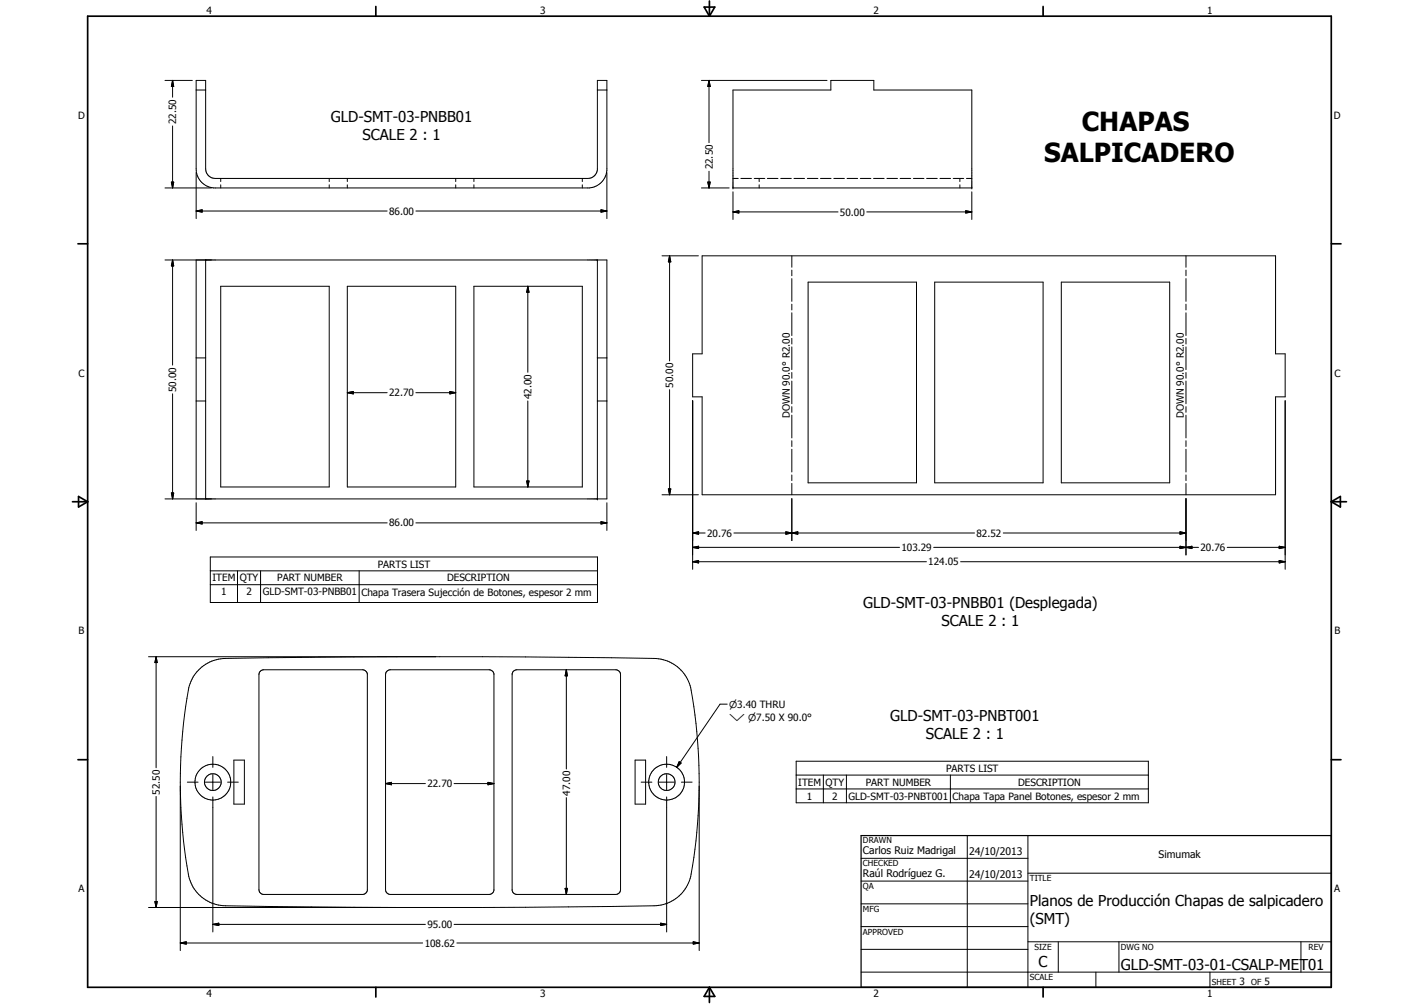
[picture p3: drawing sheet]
<svg xmlns="http://www.w3.org/2000/svg" width="594mm" height="420mm" viewBox="0 0 594 420" stroke-linecap="round" stroke-linejoin="round" font-family="sans-serif">
<g fill="none" stroke="#000" stroke-width=".42">
<path d="M69.1 33.7h11.4M72.3 33.7l.4 2.5h-1zM72.3 33.7v7M82.1 33.7h4v37a4 4 0 0 0 4 4h156a4.1 4.1 0 0 0 4-3.5v-37.5h4v37.7a8.1 8.1 0 0 1-7.3 7.3h-157.4a8 8 0 0 1-7.3-8zM82.1 37.7h4M250.1 37.7h4M293.7 33.7h52.5M296.8 33.7l.5 2.5h-1zM296.8 33.7v26M306.9 37.7h40.9v-4h18v4h41.1v41h-100zM72.3 52.7v26M69.1 78.7h19.4"/>
<path d="M71.7 76.2h1l-.4 2.5zM82.1 72.3v19.2M92.4 74.7v1.3M92.4 77.3v1.4M137.8 74.7v1.3M137.8 77.3v1.4M145.4 74.7v1.3M145.4 77.3v1.4M190.8 74.7v1.3M190.8 77.3v1.4M198.4 74.7v1.3M198.4 77.3v1.4"/>
<path d="M243.8 74.7v1.3M243.8 77.3v1.4M254.1 72.3v19.2M293.7 78.7h11.6M296.3 76.2h1l-.5 2.5zM296.8 71.7v7M306.9 74.7h2.2M310.2 74.7h4.4M315.8 74.7h4.4M317.8 74.7v1.3M317.8 77.3v1.4M321.3 74.7h4.4"/>
<path d="M326.8 74.7h4.5M332.4 74.7h4.4M338 74.7h4.4M343.5 74.7h4.4M349.1 74.7h4.4M354.6 74.7h4.5M360.2 74.7h4.4M365.7 74.7h4.5M371.3 74.7h4.4M376.8 74.7h4.5M382.4 74.7h4.4M387.9 74.7h4.5"/>
<path d="M393.5 74.7h4.5M399.1 74.7h4.4M401.9 74.7v1.3M401.9 77.3v1.4M404.6 74.7h2.3M82.1 88.3l2.5-.5v1zM82.1 88.3h80M174.1 88.3h80M251.6 87.8l2.5 .5-2.5 .5zM306.9 88.7l2.4-.5v1zM306.9 80.3v11.6M306.9 88.7h44"/>
<path d="M362.9 88.7h44M404.3 88.2l2.6 .5-2.6 .5zM406.9 80.3v11.6M69.1 108.8h185v100h-185M72.3 108.8l.4 2.5h-1zM72.3 108.8v44M82.1 108.8v100M86.1 108.8v100M92.4 119.8h45.4v84h-45.4zM145.4 119.8h45.4v84h-45.4zM198.4 119.8h45.4v84h-45.4zM221 119.8l.5 2.5h-1z"/>
<path d="M221 119.8v36M250.1 108.8v100M277.1 107.1h15.3M280.3 107.1l.5 2.5h-1zM280.3 107.1v43.9M294 107.1h240v41h4v18h-4v41h-240v-41h-4v-18h4zM331.5 107.1v4.7M331.5 113v2.4M331.5 116.6v9.5M338.3 118.1h45.4v84h-45.4zM391.3 118.1h45.4v84h-45.4zM444.3 118.1h45.4v84h-45.4z"/>
<path d="M496.5 107.1v4.7M496.5 113v2.4M496.5 116.6v9.5M331.5 127.3v2.4M331.5 130.9v9.5M496.5 127.3v2.4M496.5 130.9v9.5M82.1 149.8h4M250.1 149.8h4M331.5 141.6v2.4M331.5 145.2v9.5M331.5 155.9v2.4"/>
<path d="M331.5 159.5v9.5M496.5 141.6v2.4M496.5 145.2v9.5M496.5 155.9v2.4M496.5 159.5v9.5M72.3 164.8v44M82.1 167.8h4M145.4 164.3l2.5-.5v1zM145.4 164.3h16.7M174.1 164.3h16.7M188.3 163.8l2.5 .5-2.5 .5zM221 167.8v36"/>
<path d="M250.1 167.8h4M280.3 163.1v44M290 167.7v70.6M331.5 170.2v2.4M331.5 173.7v9.6M496.5 170.2v2.4M496.5 173.7v9.6M538 167.7v70.6M331.5 184.4v2.5M331.5 188v9.5M331.5 198.8v2.3M496.5 184.4v2.5"/>
<path d="M496.5 188v9.5M496.5 198.8v2.3M71.7 206.3h1l-.4 2.5zM82.1 218.8l2.5-.5v1zM82.1 210.4v11.6M82.1 218.8h80M174.1 218.8h80M220.5 201.3h1l-.5 2.5zM251.6 218.3l2.5 .5-2.5 .5zM254.1 210.4v11.6M277.1 207.1h15.3M279.8 204.6h1l-.5 2.5z"/>
<path d="M331.5 202.3v4.8M331.5 208.7v17.5M496.5 202.3v4.8M496.5 208.7v23.5M88 233.1h162.1v19h-162.1zM88 238.9h162.1M99.4 238.9v13.2M109.1 238.9v13.2M150.4 238.9v13.2M290 223.1l2.5-.6v1.1zM290 229.1l2.5-.5v1zM290 235.1l2.5-.5v1z"/>
<path d="M290 223.1h5.2M290 229.1h86.6M290 235.1h97.9M307.2 223.1h100.8M329 222.5l2.5 .6-2.5 .5zM329 222.5l5 1.1v-1.1l-5 1.1zM331.5 223.1l2.5-.6v1.1zM390.9 229.1h110.9M402.2 235.1h135.8M420 223.1h76.5M494 228.6l2.5 .5-2.5 .5zM494 222.5l2.5 .6-2.5 .5z"/>
<path d="M496.5 229.1l2.5-.5v1zM513.8 229.1h24.2M535.6 234.6l2.4 .5-2.4 .5zM535.6 228.6l2.4 .5-2.4 .5zM88 244.7h162.1M62.2 274.8h139.9l71.7 .7a16 16 0 0 1 15.4 12.3 215.3 215.3 0 0 1-.6 80.8 16 16 0 0 1-14.8 10.5l-71.7 .7h-139.9M65.4 274.8l.4 2.5h-1zM65.4 274.8v46.5M166.2 274.8l-71.8 .7a16 16 0 0 0-15.5 13.3 218.3 218.3 0 0 0 .4 78.9 16.1 16.1 0 0 0 15.1 11.4l71.8 .7M108.9 281l1.5-.7h41.4l1 .3 1 1.3v90.8l-.3 .6-.7 .7-1 .3h-41.4a2 2 0 0 1-2-2v-90zM161.9 281l1.5-.7h41.4a2.2 2.2 0 0 1 2 1.6v90.8a2.2 2.2 0 0 1-2 1.6h-41.4a2.09 2.09 0 0 1-2-2v-90zM214.8 281l1.6-.7h41.4a2.09 2.09 0 0 1 2 2v90a2 2 0 0 1-2 2h-41.4a2.09 2.09 0 0 1-2-1.6v-90.8z"/>
<path d="M237.1 280.3l.5 2.5h-1zM237.1 280.3v41.5M304.5 294.7h-3.1l-18.1 26.4M89.1 316.6v4.5M97.9 318.1h4.4v18.4h-4.4zM265.9 318.1h4.4v18.4h-4.4zM279.1 316.6v4.5M284.3 318.8l.9 .5-1.9 1.8zM333.3 318.6h147.5v17.4h-147.5zM65.4 333.3v46.5M75.5 328.9v68.9M78.4 327.3h4.5"/>
<path d="M85.9 327.3h6.4M89.1 324.1v6.4M89.1 333.5v56.5M95.3 327.3h4.5M161.4 327.9l2.5-.5v1zM161.4 327.9h16.7M190.1 327.9h16.7M204.3 327.4l2.5 .5-2.5 .5zM237.1 333.8v40.5M268.4 327.3h4.5M275.9 327.3h6.4M279.1 324.1v6.4"/>
<path d="M279.1 333.5v56.5M285.3 327.3h4.5M292.7 328.9v68.9M333.3 324.4h147.5M333.3 330.2h147.5M344.7 324.4v11.6M354.4 324.4v11.6M397.9 324.4v11.6M360.5 359.2h69.9M405 349.7v63.5M430.4 349.7v63.5M64.8 377.3h1l-.4 2.5z"/>
<path d="M236.6 371.8h1l-.5 2.5zM360.5 368.7h69.9M360.5 378.2h69.9M430.4 365.4h127M75.5 394.6l2.5-.5v1zM75.5 394.6h101.4M89.1 386.8l2.5-.5v1zM89.1 386.8h89M190.1 386.8h89M191.3 394.6h101.4M276.6 386.3l2.5 .5-2.5 .5zM290.2 394.1l2.5 .5-2.5 .5z"/>
<path d="M360.5 387.8h69.9M360.5 397.3h69.9M430.4 394.1h127M443.1 394.1v12.7M468.5 394.1v12.7M544.7 394.1v12.7M360.5 406.8h196.9M458.8 406.8v6.4M506.6 406.8v6.4"/>
<circle cx="89.1" cy="327.3" r="3.5"/>
<circle cx="89.1" cy="327.3" r="7.5"/>
<circle cx="279.1" cy="327.3" r="3.5"/>
<circle cx="279.1" cy="327.3" r="7.5"/>
</g>
<g fill="#000">
<circle cx="306.9" cy="78.7" r=".18"/>
<circle cx="406.9" cy="78.7" r=".18"/>
<circle cx="250.1" cy="108.8" r=".18"/>
<circle cx="250.1" cy="208.8" r=".18"/>
</g>
<g fill="none" stroke="#000" stroke-width=".71">
<path d="M36.7 6.8h520.7v406.4h-520.7zM157.3 2.7v4.1M294.8 3h4.4l-2.2 3.8zM297 .4v6.4M436.7 2.7v4.1M32.6 102h4.1M557.4 102h4M30.3 210h6.4M32.9 207.8l3.8 2.2-3.8 2.2zM557.4 210h6.3M557.4 210l3.8-2.2v4.4zM32.6 317.9h4.1"/>
<path d="M557.4 317.9h4M157.3 413.2v4M297 413.2v6.3M297 413.2l2.2 3.8h-4.4zM436.7 413.2v4"/>
</g>
<path d="M360.5 349.7h196.9v63.5h-196.9z" fill="none" stroke="#000" stroke-width=".51"/>
<g fill="#000">
<path d="M72.3 33.7l.4 2.5h-1zM296.8 33.7l.5 2.5h-1zM71.7 76.2h1l-.4 2.5zM296.3 76.2h1l-.5 2.5zM82.1 88.3l2.5-.5v1zM251.6 87.8l2.5 .5-2.5 .5zM306.9 88.7l2.4-.5v1zM404.3 88.2l2.6 .5-2.6 .5zM72.3 108.8l.4 2.5h-1zM280.3 107.1l.5 2.5h-1zM221 119.8l.5 2.5h-1zM145.4 164.3l2.5-.5v1z"/>
<path d="M188.3 163.8l2.5 .5-2.5 .5zM71.7 206.3h1l-.4 2.5zM82.1 218.8l2.5-.5v1zM220.5 201.3h1l-.5 2.5zM251.6 218.3l2.5 .5-2.5 .5zM279.8 204.6h1l-.5 2.5zM290 223.1l2.5-.6v1.1zM290 229.1l2.5-.5v1zM290 235.1l2.5-.5v1zM329 222.5l2.5 .6-2.5 .5zM331.5 223.1l2.5-.6v1.1zM494 228.6l2.5 .5-2.5 .5z"/>
<path d="M494 222.5l2.5 .6-2.5 .5zM496.5 229.1l2.5-.5v1zM535.6 234.6l2.4 .5-2.4 .5zM535.6 228.6l2.4 .5-2.4 .5zM65.4 274.8l.4 2.5h-1zM237.1 280.3l.5 2.5h-1zM284.3 318.8l.9 .5-1.9 1.8zM161.4 327.9l2.5-.5v1zM204.3 327.4l2.5 .5-2.5 .5zM64.8 377.3h1l-.4 2.5zM236.6 371.8h1l-.5 2.5zM75.5 394.6l2.5-.5v1z"/>
<path d="M89.1 386.8l2.5-.5v1zM276.6 386.3l2.5 .5-2.5 .5zM290.2 394.1l2.5 .5-2.5 .5z"/>
</g>
<g font-size="11">
<text x="452.9" y="54.7">CHAPAS</text>
<text x="437.1" y="67.9">SALPICADERO</text>
</g>
<g font-size="6.3">
<text x="138.5" y="51.1">GLD-SMT-03-PNBB01</text>
<text x="151.8" y="58.6">SCALE 2 : 1</text>
<text x="361.4" y="254.3">GLD-SMT-03-PNBB01 (Desplegada)</text>
<text x="394.1" y="261.9">SCALE 2 : 1</text>
<text x="372.6" y="301.5">GLD-SMT-03-PNBT001</text>
<text x="387.6" y="309.1">SCALE 2 : 1</text>
<text x="431.1" y="379">Planos de Producción Chapas de salpicadero</text>
<text x="431.1" y="386.5">(SMT)</text>
<text x="434.8" y="404.7">C</text>
<text x="469.2" y="406">GLD-SMT-03-01-CSALP-MET01</text>
</g>
<g font-size="4.4">
<text x="361.3" y="357.5">Carlos Ruiz Madrigal</text>
<text x="405.7" y="357.7">24/10/2013</text>
<text x="485" y="359.2">Simumak</text>
<text x="361.3" y="367.1">Raúl Rodríguez G.</text>
<text x="405.7" y="367.2">24/10/2013</text>
</g>
<g font-size="4.2">
<text x="86.4" y="5.8">4</text>
<text x="226.1" y="5.8">3</text>
<text x="365.7" y="5.8">2</text>
<text x="505.4" y="5.8">1</text>
<text x="32.8" y="49.6">D</text>
<text x="73.8" y="51.9" transform="rotate(-90 73.8 51.9)">22.50</text>
<text x="558.5" y="49.6">D</text>
<text x="298.4" y="70.9" transform="rotate(-90 298.4 70.9)">22.50</text>
<text x="162.9" y="89.8">86.00</text>
<text x="351.7" y="90.2">50.00</text>
<text x="32.9" y="157.6">C</text>
<text x="558.7" y="157.6">C</text>
<text x="73.8" y="164" transform="rotate(-90 73.8 164)">50.00</text>
<text x="162.9" y="165.9">22.70</text>
<text x="222.5" y="167" transform="rotate(-90 222.5 167)">42.00</text>
<text x="281.9" y="162.3" transform="rotate(-90 281.9 162.3)">50.00</text>
<text x="330.7" y="175" transform="rotate(-90 330.7 175)">DOWN 90.0° R2.00</text>
<text x="495.7" y="175" transform="rotate(-90 495.7 175)">DOWN 90.0° R2.00</text>
<text x="162.9" y="220.3">86.00</text>
<text x="296.1" y="224.6">20.76</text>
<text x="408.8" y="224.6">82.52</text>
<text x="377.4" y="230.6">103.29</text>
<text x="502.6" y="230.6">20.76</text>
<text x="158.2" y="237.5">PARTS LIST</text>
<text x="388.7" y="236.6">124.05</text>
<text x="89" y="243.3">ITEM</text>
<text x="100.4" y="243.3">QTY</text>
<text x="116" y="243.3">PART NUMBER</text>
<text x="187.1" y="243.3">DESCRIPTION</text>
<text x="92.6" y="249.1">1</text>
<text x="103.2" y="249.1">2</text>
<text x="110" y="249.1">GLD-SMT-03-PNBB01</text>
<text x="151.3" y="249.3">Chapa Trasera Sujección de Botones, espesor 2 mm</text>
<text x="32.9" y="265.5">B</text>
<text x="558.7" y="265.5">B</text>
<text x="396.1" y="323">PARTS LIST</text>
<text x="178.9" y="329.4">22.70</text>
<text x="334.2" y="328.8">ITEM</text>
<text x="345.6" y="328.8">QTY</text>
<text x="362.5" y="328.8">PART NUMBER</text>
<text x="426.2" y="328.8">DESCRIPTION</text>
<text x="66.9" y="332.5" transform="rotate(-90 66.9 332.5)">52.50</text>
<text x="238.7" y="333" transform="rotate(-90 238.7 333)">47.00</text>
<text x="337.9" y="334.6">1</text>
<text x="348.4" y="334.6">2</text>
<text x="355.3" y="334.6">GLD-SMT-03-PNBT001</text>
<text x="398.8" y="334.7">Chapa Tapa Panel Botones, espesor 2 mm</text>
<text x="32.9" y="373.4">A</text>
<text x="558.6" y="373.4">A</text>
<text x="178.9" y="388.3">95.00</text>
<text x="177.8" y="396.2">108.62</text>
<text x="518.9" y="412.3">3</text>
<text x="529.4" y="412.3">5</text>
<text x="86.4" y="417.2">4</text>
<text x="226.1" y="417.2">3</text>
<text x="365.7" y="417.2">2</text>
<text x="505.4" y="417.2">1</text>
</g>
<g font-size="4">
<text x="305.3" y="296.2">n3.40 THRU</text>
<text x="305.3" y="301.5">w n7.50 X 90.0°</text>
</g>
<g font-size="3.5">
<text x="361.3" y="353">DRAWN</text>
<text x="361.3" y="362.5">CHECKED</text>
<text x="431.1" y="368.7">TITLE</text>
<text x="361.3" y="372.1">QA</text>
<text x="361.3" y="381.6">MFG</text>
<text x="361.3" y="391.1">APPROVED</text>
<text x="433.1" y="397.5">SIZE</text>
<text x="469.2" y="397.5">DWG NO</text>
<text x="547.9" y="397.4">REV</text>
<text x="431.1" y="410.2">SCALE</text>
<text x="507.3" y="412.3">SHEET</text>
<text x="523.8" y="412.3">OF</text>
</g>
</svg>
